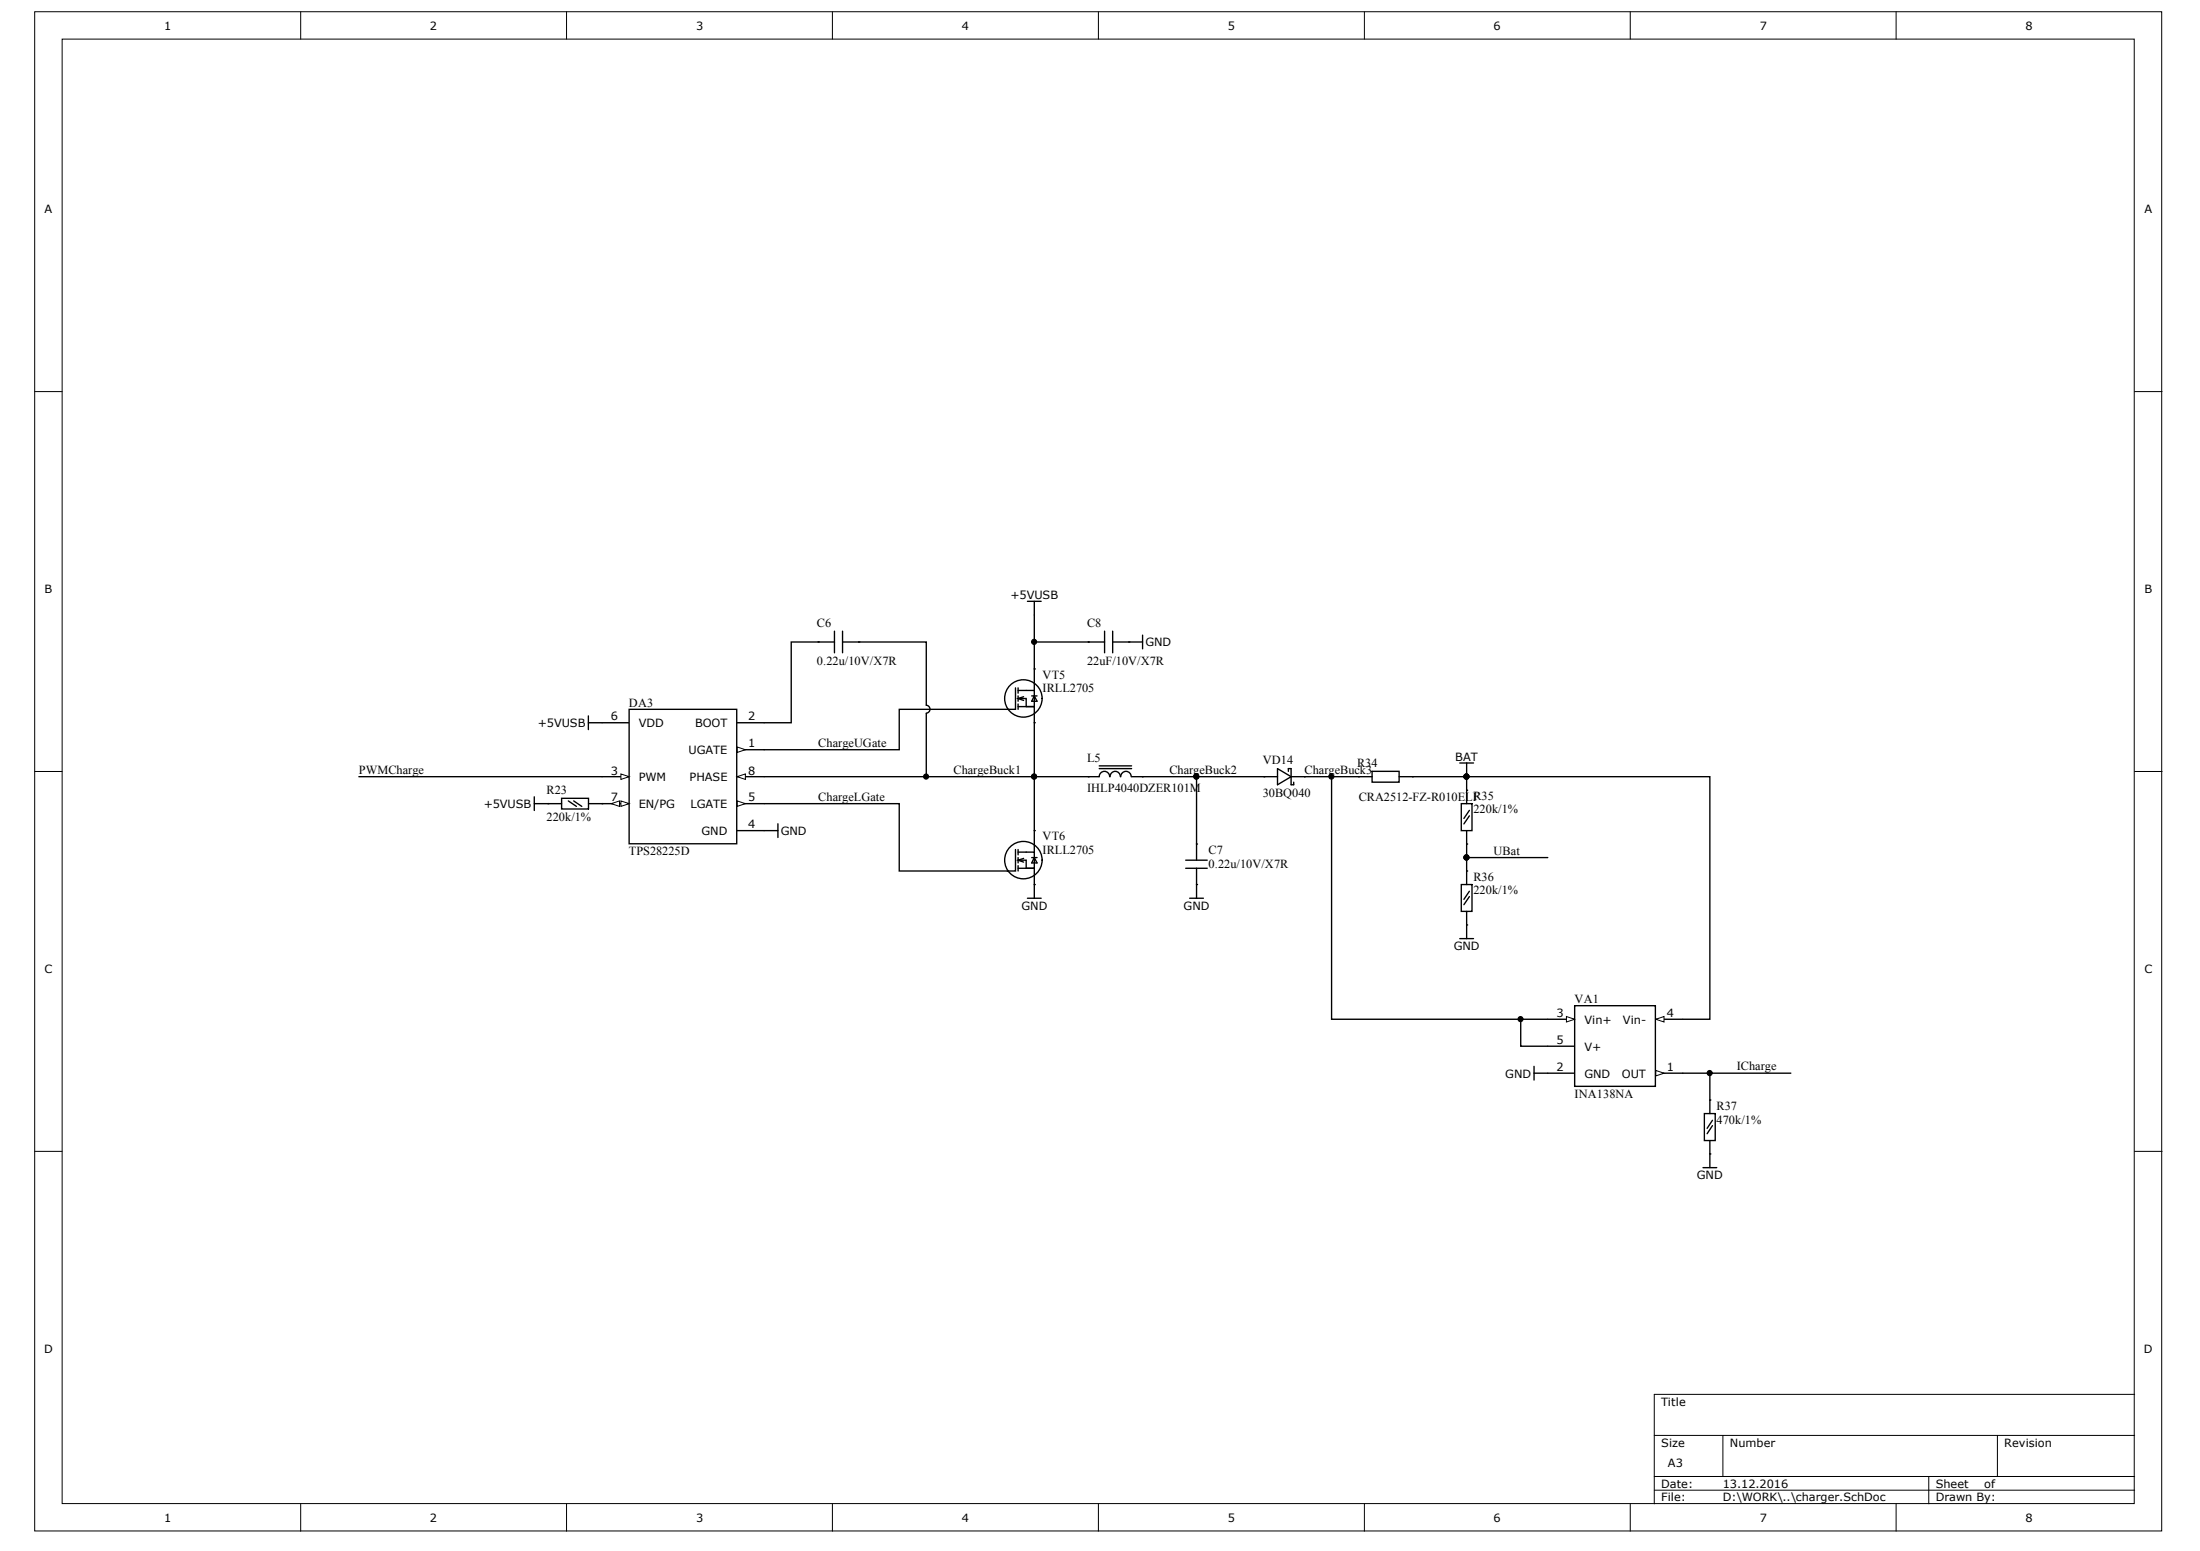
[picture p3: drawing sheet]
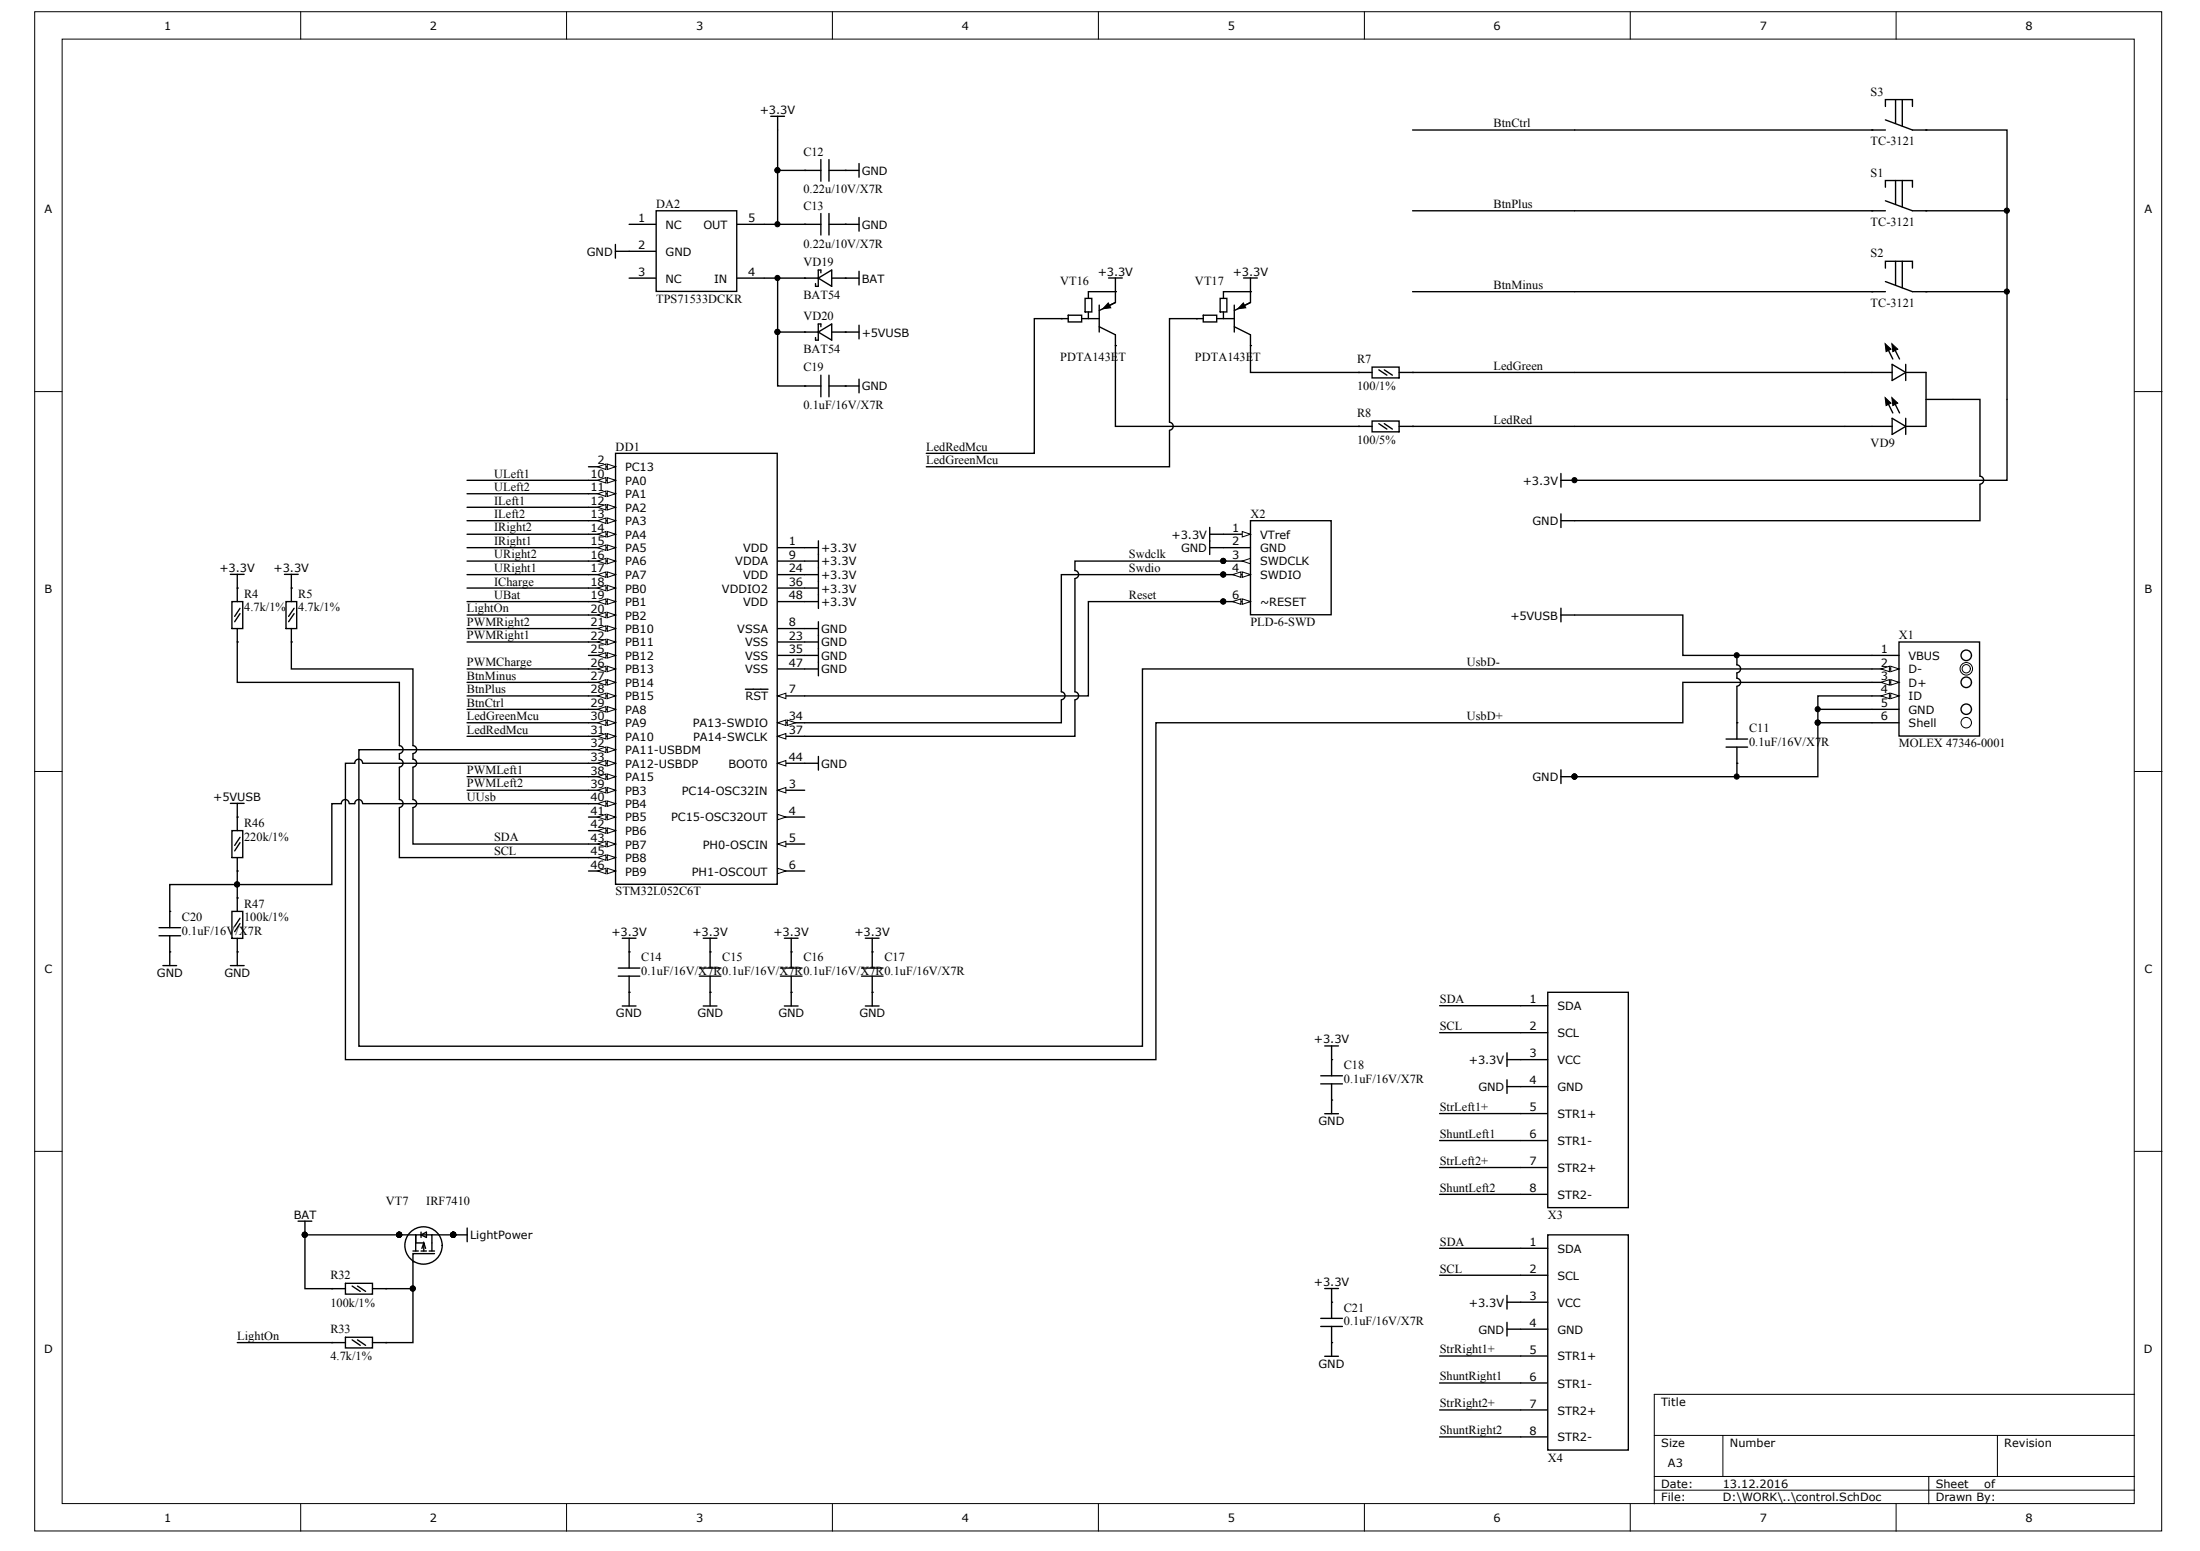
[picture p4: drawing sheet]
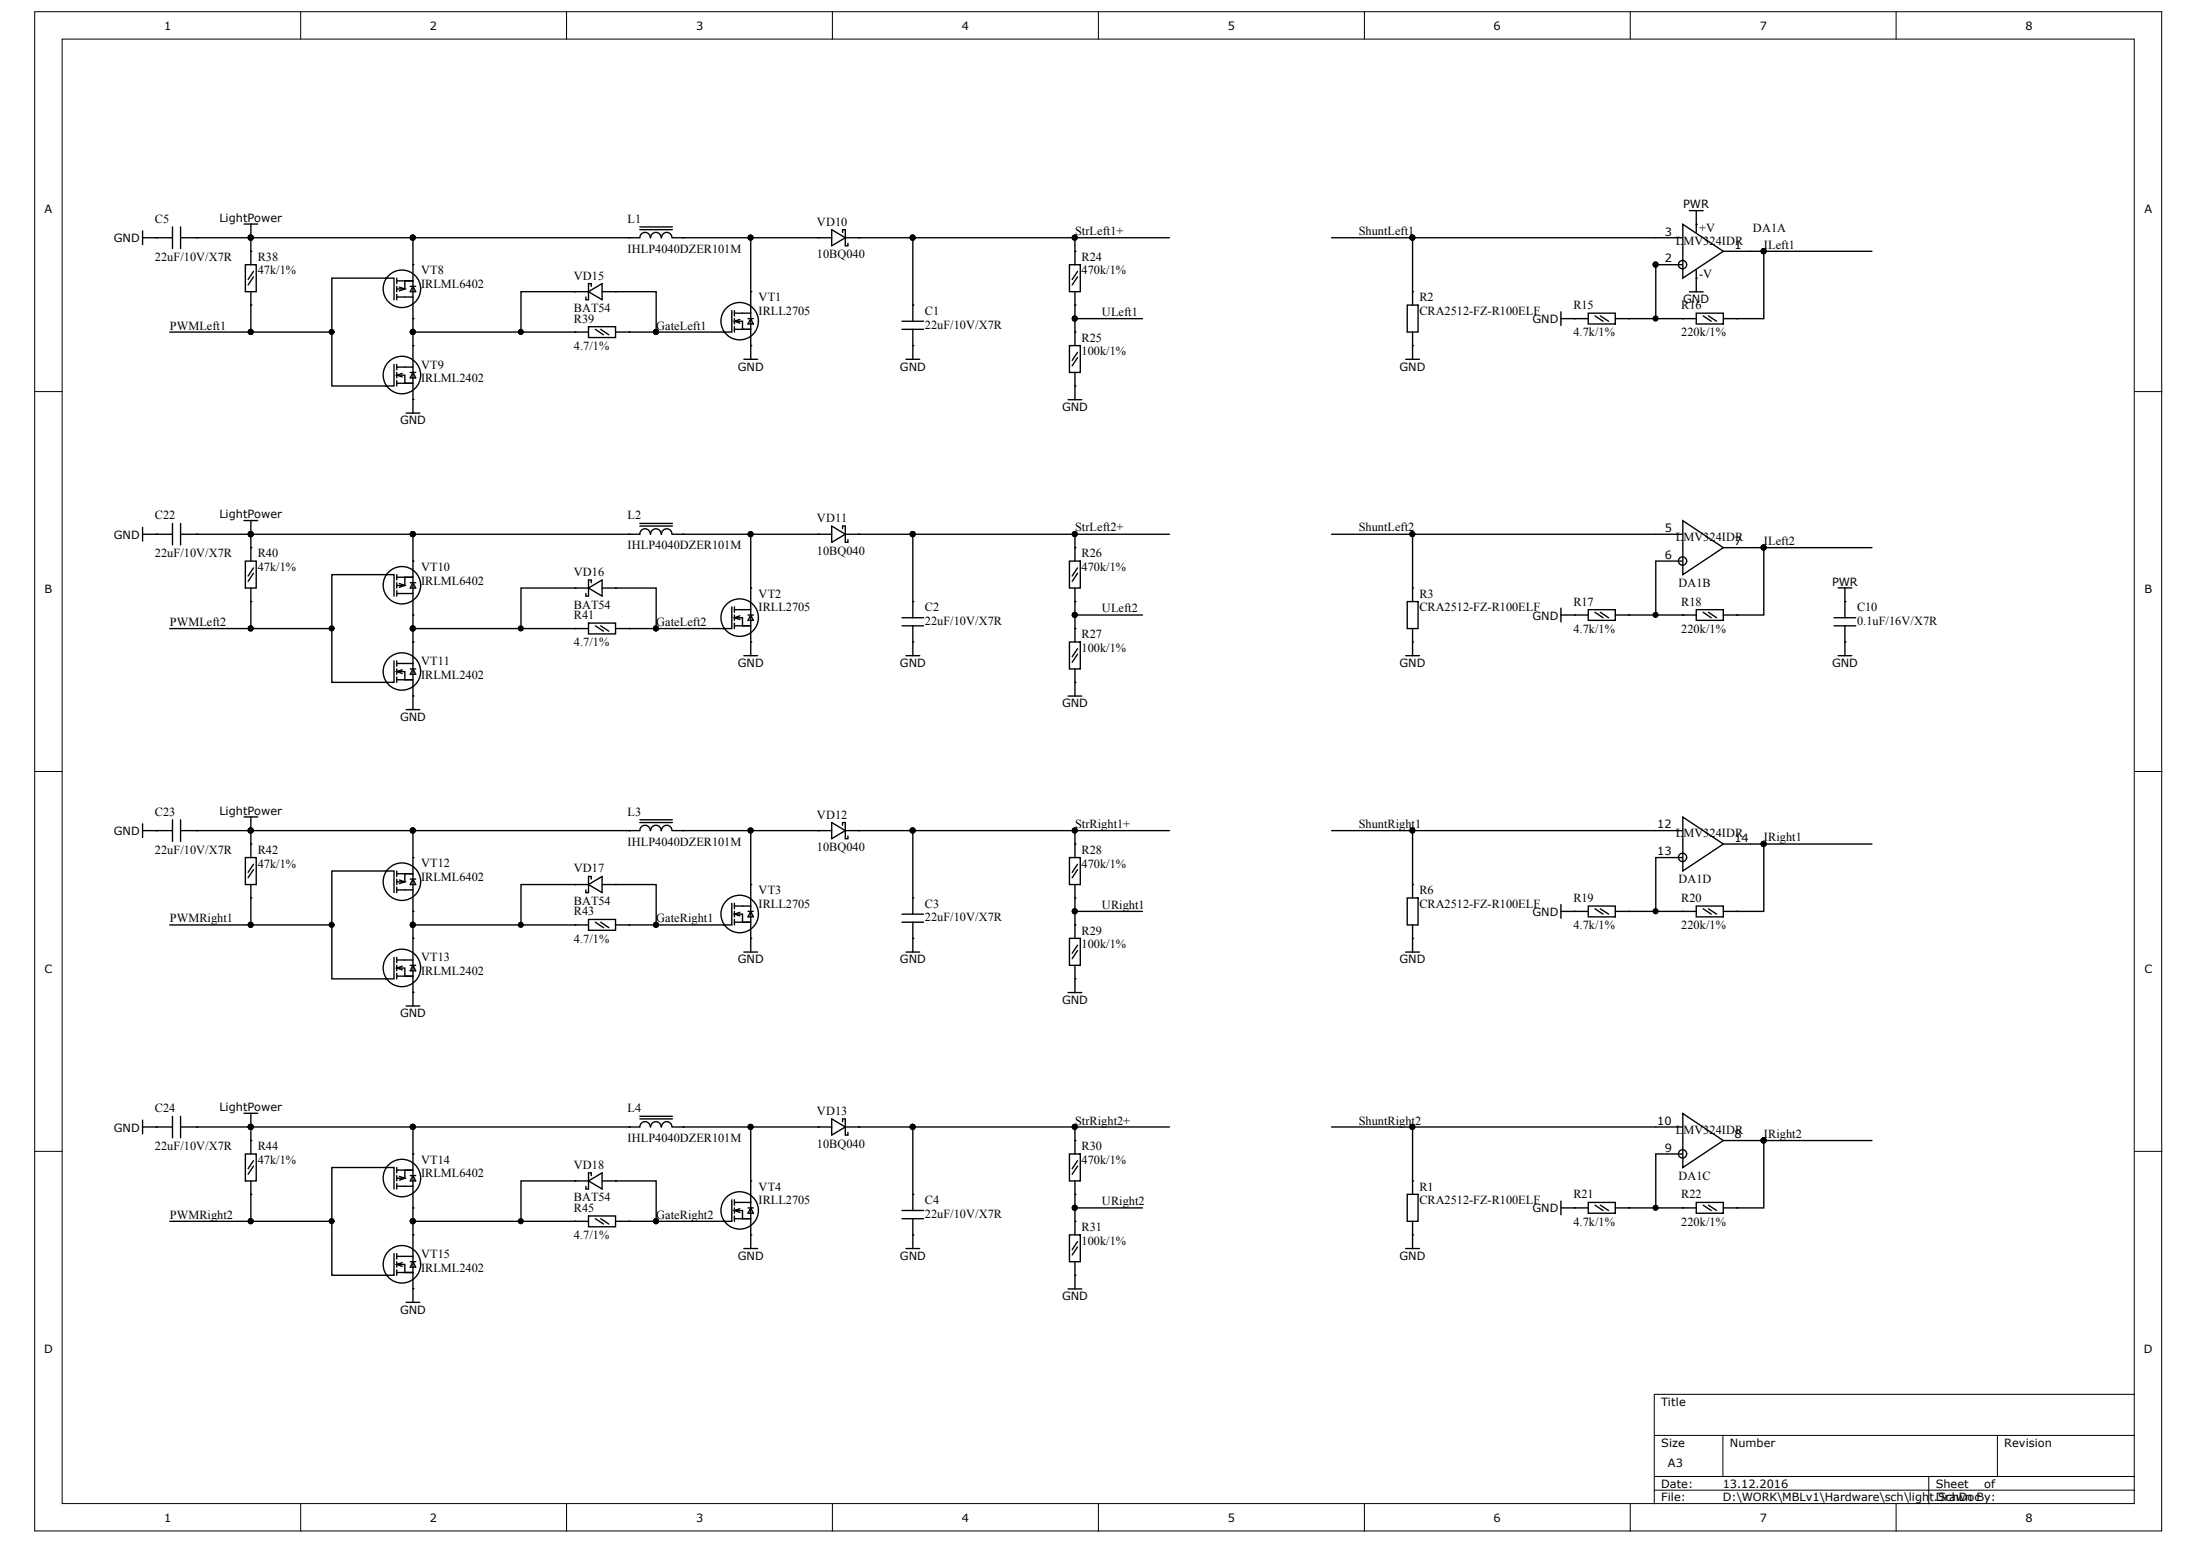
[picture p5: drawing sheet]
# Altium project MBLv1.PrjPcb
3 sheets, 110 parts. Net scope: global (net labels, ports and power ports of the same name join across sheets).
Board file: MBLv1.PcbDoc
Sheets:
  light.SchDoc
  control.SchDoc
  charger.SchDoc

## Sheet light.SchDoc
size A3

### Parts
C1  CC1206KKX7R6BB226  [CapacitorSMD1206(reflow)]
C2  CC1206KKX7R6BB226  [CapacitorSMD1206(reflow)]
C3  CC1206KKX7R6BB226  [CapacitorSMD1206(reflow)]
C4  CC1206KKX7R6BB226  [CapacitorSMD1206(reflow)]
C5  CC1206KKX7R6BB226  [CapacitorSMD1206(reflow)]
C10  CC0603KRX7R7BB104  [CapacitorSMD0603(manual)]
C22  CC1206KKX7R6BB226  [CapacitorSMD1206(reflow)]
C23  CC1206KKX7R6BB226  [CapacitorSMD1206(reflow)]
C24  CC1206KKX7R6BB226  [CapacitorSMD1206(reflow)]
DA1  LMV324IDR  [SO14]  (parts A,B,C,D of 4)
L1  IHLP4040DZER101M  [IHLP-4040DZ(manual/deep1.5mm)]
L2  IHLP4040DZER101M  [IHLP-4040DZ(manual/deep1.5mm)]
L3  IHLP4040DZER101M  [IHLP-4040DZ(manual/deep1.5mm)]
L4  IHLP4040DZER101M  [IHLP-4040DZ(manual/deep1.5mm)]
R1  CRA2512-FZ-R100ELF  [ResistorSMD2512(reflow)]
R2  CRA2512-FZ-R100ELF  [ResistorSMD2512(reflow)]
R3  CRA2512-FZ-R100ELF  [ResistorSMD2512(reflow)]
R6  CRA2512-FZ-R100ELF  [ResistorSMD2512(reflow)]
R15  RC0603FR-074K7  [ResistorSMD0603(manual)]
R16  RC0603FR-07220K  [ResistorSMD0603(manual)]
R17  RC0603FR-074K7  [ResistorSMD0603(manual)]
R18  RC0603FR-07220K  [ResistorSMD0603(manual)]
R19  RC0603FR-074K7  [ResistorSMD0603(manual)]
R20  RC0603FR-07220K  [ResistorSMD0603(manual)]
R21  RC0603FR-074K7  [ResistorSMD0603(manual)]
R22  RC0603FR-07220K  [ResistorSMD0603(manual)]
R24  RC0603FR-07470K  [ResistorSMD0603(manual)]
R25  RC0603FR-07100K  [ResistorSMD0603(manual)]
R26  RC0603FR-07470K  [ResistorSMD0603(manual)]
R27  RC0603FR-07100K  [ResistorSMD0603(manual)]
R28  RC0603FR-07470K  [ResistorSMD0603(manual)]
R29  RC0603FR-07100K  [ResistorSMD0603(manual)]
R30  RC0603FR-07470K  [ResistorSMD0603(manual)]
R31  RC0603FR-07100K  [ResistorSMD0603(manual)]
R38  RC0603FR-0747K  [ResistorSMD0603(manual)]
R39  RC0603FR-075R1  [ResistorSMD0603(manual)]
R40  RC0603FR-0747K  [ResistorSMD0603(manual)]
R41  RC0603FR-075R1  [ResistorSMD0603(manual)]
R42  RC0603FR-0747K  [ResistorSMD0603(manual)]
R43  RC0603FR-075R1  [ResistorSMD0603(manual)]
R44  RC0603FR-0747K  [ResistorSMD0603(manual)]
R45  RC0603FR-075R1  [ResistorSMD0603(manual)]
VD10  10BQ040  [SMB_10BQ40]
VD11  10BQ040  [SMB_10BQ40]
VD12  10BQ040  [SMB_10BQ40]
VD13  10BQ040  [SMB_10BQ40]
VD15  BAT54  [SOT23]
VD16  BAT54  [SOT23]
VD17  BAT54  [SOT23]
VD18  BAT54  [SOT23]
VT1  IRLL2705  [SOT223]
VT2  IRLL2705  [SOT223]
VT3  IRLL2705  [SOT223]
VT4  IRLL2705  [SOT223]
VT8  IRLML6402  [SOT23]
VT9  IRLML2402  [SOT23]
VT10  IRLML6402  [SOT23]
VT11  IRLML2402  [SOT23]
VT12  IRLML6402  [SOT23]
VT13  IRLML2402  [SOT23]
VT14  IRLML6402  [SOT23]
VT15  IRLML2402  [SOT23]

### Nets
GND: C1.1 C2.1 C3.1 C4.1 C5.2 C10.1 C22.2 C23.2 C24.2 DA1.11 R1.1 R2.1 R3.1 R6.1 R15.1 R17.1 R19.1 R21.1 R25.1 R27.1 R29.1 R31.1 VT1.3(S) VT2.3(S) VT3.3(S) VT4.3(S) VT9.2(S) VT11.2(S) VT13.2(S) VT15.2(S)
LightPower: C5.1 C22.1 C23.1 C24.1 L1.1 L2.1 L3.1 L4.1 R38.1 R40.1 R42.1 R44.1 VT8.2(S) VT10.2(S) VT12.2(S) VT14.2(S)
PWR: C10.2 DA1.4
GateLeft1: R39.1 VD15.1 VT1.1(G)
GateLeft2: R41.1 VD16.1 VT2.1(G)
GateRight1: R43.1 VD17.1 VT3.1(G)
GateRight2: R45.1 VD18.1 VT4.1(G)
ILeft1: DA1.1 R16.2
ILeft2: DA1.7 R18.2
IRight1: DA1.14 R20.2
IRight2: DA1.8 R22.2
PWMLeft1: R38.2 VT8.1(G) VT9.1(G)
PWMLeft2: R40.2 VT10.1(G) VT11.1(G)
PWMRight1: R42.2 VT12.1(G) VT13.1(G)
PWMRight2: R44.2 VT14.1(G) VT15.1(G)
ShuntLeft1: DA1.3 R2.2
ShuntLeft2: DA1.5 R3.2
ShuntRight1: DA1.12 R6.2
ShuntRight2: DA1.10 R1.2
StrLeft1+: C1.2 R24.2 VD10.2
StrLeft2+: C2.2 R26.2 VD11.2
StrRight1+: C3.2 R28.2 VD12.2
StrRight2+: C4.2 R30.2 VD13.2
ULeft1: R24.1 R25.2
ULeft2: R26.1 R27.2
URight1: R28.1 R29.2
URight2: R30.1 R31.2
NetDA1_2: DA1.2 R15.2 R16.1
NetDA1_6: DA1.6 R17.2 R18.1
NetDA1_9: DA1.9 R21.2 R22.1
NetDA1_13: DA1.13 R19.2 R20.1
NetL1_2: L1.2 VD10.1 VT1.2(D)
NetL2_2: L2.2 VD11.1 VT2.2(D)
NetL3_2: L3.2 VD12.1 VT3.2(D)
NetL4_2: L4.2 VD13.1 VT4.2(D)
NetR39_2: R39.2 VD15.3 VT8.3(D) VT9.3(D)
NetR41_2: R41.2 VD16.3 VT10.3(D) VT11.3(D)
NetR43_2: R43.2 VD17.3 VT12.3(D) VT13.3(D)
NetR45_2: R45.2 VD18.3 VT14.3(D) VT15.3(D)

## Sheet control.SchDoc
size A3

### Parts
C11  CC0603KRX7R7BB104  [CapacitorSMD0603(manual)]
C12  CC0603KRX7R7BB224  [CapacitorSMD0603(manual)]
C13  CC0603KRX7R7BB224  [CapacitorSMD0603(manual)]
C14  CC0603KRX7R7BB104  [CapacitorSMD0603(manual)]
C15  CC0603KRX7R7BB104  [CapacitorSMD0603(manual)]
C16  CC0603KRX7R7BB104  [CapacitorSMD0603(manual)]
C17  CC0603KRX7R7BB104  [CapacitorSMD0603(manual)]
C18  CC0603KRX7R7BB104  [CapacitorSMD0603(manual)]
C19  CC0603KRX7R7BB104  [CapacitorSMD0603(manual)]
C20  CC0603KRX7R7BB104  [CapacitorSMD0603(manual)]
C21  CC0603KRX7R7BB104  [CapacitorSMD0603(manual)]
DA2  TPS71533DCKR  [SOT323-5]
DD1  STM32L052C8T  [LQFP48_STM32]
R4  RC0603FR-074K7  [ResistorSMD0603(manual)]
R5  RC0603FR-074K7  [ResistorSMD0603(manual)]
R7  RC0603FR-07100R  [ResistorSMD0603(manual)]
R8  RC0603FR-07100R  [ResistorSMD0603(manual)]
R32  RC0603FR-07100K  [ResistorSMD0603(manual)]
R33  RC0603FR-074K7  [ResistorSMD0603(manual)]
R46  RC0603FR-07220K  [ResistorSMD0603(manual)]
R47  RC0603FR-07100K  [ResistorSMD0603(manual)]
S1  TC-3121  [TC-3121(right-angle var1)]
S2  TC-3121  [TC-3121(right-angle var1)]
S3  TC-3121  [TC-3121(right-angle var1)]
VD9  L-119EGWT  [L-119EGWT(rightAngleVar1)]  (value not drawn)
VD19  BAT54  [SOT23]
VD20  BAT54  [SOT23]
VT7  IRF7410  [SO8]
VT16  PDTA143ET  [SOT23]
VT17  PDTA143ET  [SOT23]
X1  MOLEX 47346-0001  [MOLEX 47346-0001]
X2  PLD-6-SWD  [PLD-6-SWD]  (no BOM)
X3  ConnectorMainSide  [ConnectorMainSide]  (value not drawn)  (no BOM)
X4  ConnectorMainSide  [ConnectorMainSide]  (value not drawn)  (no BOM)

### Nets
+3.3V: C12.2 C13.2 C14.2 C15.2 C16.2 C17.2 C18.2 C21.2 DA2.5(OUT) DD1.1(VDD) DD1.9(VDDA) DD1.24(VDD) DD1.36(VDDIO2) DD1.48(VDD) R4.1 R5.1 S1.2 S2.2 S3.2 VT16.2 VT17.2 X2.1(VTref) X3.3(VCC) X4.3(VCC)
+5VUSB: C11.2 R46.1 VD20.1 X1.1(VBUS)
BAT: R32.2 VD19.1 VT7.1(S) VT7.2(S) VT7.3(S)
GND: C11.1 C12.1 C13.1 C14.1 C15.1 C16.1 C17.1 C18.1 C19.1 C20.2 C21.1 DA2.2(GND) DD1.8(VSSA) DD1.23(VSS) DD1.35(VSS) DD1.44(BOOT0) DD1.47(VSS) R47.2 VD9.2 X1.4(ID) X1.5(GND) X1.6(Shell) X2.2(GND) X3.4(GND) X4.4(GND)
LightPower: VT7.5(D) VT7.6(D) VT7.7(D) VT7.8(D)
BtnCtrl: DD1.29(PA8) S3.1
BtnMinus: DD1.27(PB14) S2.1
BtnPlus: DD1.28(PB15) S1.1
ICharge: DD1.18(PB0)
ILeft1: DD1.12(PA2)
ILeft2: DD1.13(PA3)
IRight1: DD1.15(PA5)
IRight2: DD1.14(PA4)
LedGreen: R7.2 VD9.3
LedGreenMcu: DD1.30(PA9) VT17.1
LedRed: R8.2 VD9.1
LedRedMcu: DD1.31(PA10) VT16.1
LightOn: DD1.20(PB2) R33.2
PWMCharge: DD1.26(PB13)
PWMLeft1: DD1.38(PA15)
PWMLeft2: DD1.39(PB3)
PWMRight1: DD1.22(PB11)
PWMRight2: DD1.21(PB10)
Reset: DD1.7(~{RST}) X2.6(~RESET)
SCL: DD1.45(PB8) R4.2 X3.2(SCL) X4.2(SCL)
SDA: DD1.43(PB7) R5.2 X3.1(SDA) X4.1(SDA)
ShuntLeft1: X3.6(STR1-)
ShuntLeft2: X3.8(STR2-)
ShuntRight1: X4.6(STR1-)
ShuntRight2: X4.8(STR2-)
StrLeft1+: X3.5(STR1+)
StrLeft2+: X3.7(STR2+)
StrRight1+: X4.5(STR1+)
StrRight2+: X4.7(STR2+)
Swdclk: DD1.37(PA14-SWCLK) X2.3(SWDCLK)
Swdio: DD1.34(PA13-SWDIO) X2.4(SWDIO)
UBat: DD1.19(PB1)
ULeft1: DD1.10(PA0)
ULeft2: DD1.11(PA1)
URight1: DD1.17(PA7)
URight2: DD1.16(PA6)
UsbD+: DD1.33(PA12-USBDP) X1.3(D+)
UsbD-: DD1.32(PA11-USBDM) X1.2(D-)
UUsb: C20.1 DD1.40(PB4) R46.2 R47.1
NetC19_2: C19.2 DA2.4(IN) VD19.3 VD20.3
NetR7_1: R7.1 VT17.3
NetR8_1: R8.1 VT16.3
NetR32_1: R32.1 R33.1 VT7.4(G)

Not connected (* = marked no-connect by the designer): DA2 1(NC) 3(NC); DD1 2(PC13) 3(PC14-OSC32IN) 4(PC15-OSC32OUT) 5(PH0-OSCIN) 6(PH1-OSCOUT) 25(PB12) 41(PB5) 42(PB6) 46(PB9)

## Sheet charger.SchDoc
size A3

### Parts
C6  CC0603KRX7R7BB224  [CapacitorSMD0603(manual)]
C7  CC0603KRX7R7BB224  [CapacitorSMD0603(manual)]
C8  CC1206KKX7R6BB226  [CapacitorSMD1206(reflow)]
DA3  TPS28225D  [SO8]
L5  IHLP4040DZER101M  [IHLP-4040DZ(manual/deep1.5mm)]
R23  RC0603FR-07220K  [ResistorSMD0603(manual)]
R34  CRA2512-FZ-R010ELF  [ResistorSMD2512(reflow)]
R35  RC0603FR-07220K  [ResistorSMD0603(manual)]
R36  RC0603FR-07220K  [ResistorSMD0603(manual)]
R37  RC0603FR-07470K  [ResistorSMD0603(manual)]
VA1  INA138NA  [SOT23-5]
VD14  30BQ040  [SMC]
VT5  IRLL2705  [SOT223]
VT6  IRLL2705  [SOT223]

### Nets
+5VUSB: C8.2 DA3.6(VDD) R23.1 VT5.2(D)
BAT: R34.1 R35.2 VA1.4(Vin-)
GND: C7.1 C8.1 DA3.4(GND) R36.1 R37.1 VA1.2(GND) VT6.3(S)
ChargeBuck1: C6.2 DA3.8(PHASE) L5.1 VT5.3(S) VT6.2(D)
ChargeBuck2: C7.2 L5.2 VD14.1
ChargeBuck3: R34.2 VA1.3(Vin+) VA1.5(V+) VD14.2
ChargeLGate: DA3.5(LGATE) VT6.1(G)
ChargeUGate: DA3.1(UGATE) VT5.1(G)
ICharge: R37.2 VA1.1(OUT)
PWMCharge: DA3.3(PWM)
UBat: R35.1 R36.2
NetC6_1: C6.1 DA3.2(BOOT)
NetDA3_7: DA3.7(EN/PG) R23.2

## Nets that join several sheets
+5VUSB: control (C11.2 R46.1 VD20.1 X1.1), charger (C8.2 DA3.6 R23.1 VT5.2)
BAT: control (5 pins), charger (R34.1 R35.2 VA1.4)
GND: light (30 pins), control (25 pins), charger (7 pins)
LightPower: light (16 pins), control (VT7.5 VT7.6 VT7.7 VT7.8)
ICharge: control (DD1.18), charger (R37.2 VA1.1)
ILeft1: light (DA1.1 R16.2), control (DD1.12)
ILeft2: light (DA1.7 R18.2), control (DD1.13)
IRight1: light (DA1.14 R20.2), control (DD1.15)
IRight2: light (DA1.8 R22.2), control (DD1.14)
PWMCharge: control (DD1.26), charger (DA3.3)
PWMLeft1: light (R38.2 VT8.1 VT9.1), control (DD1.38)
PWMLeft2: light (R40.2 VT10.1 VT11.1), control (DD1.39)
PWMRight1: light (R42.2 VT12.1 VT13.1), control (DD1.22)
PWMRight2: light (R44.2 VT14.1 VT15.1), control (DD1.21)
ShuntLeft1: light (DA1.3 R2.2), control (X3.6)
ShuntLeft2: light (DA1.5 R3.2), control (X3.8)
ShuntRight1: light (DA1.12 R6.2), control (X4.6)
ShuntRight2: light (DA1.10 R1.2), control (X4.8)
StrLeft1+: light (C1.2 R24.2 VD10.2), control (X3.5)
StrLeft2+: light (C2.2 R26.2 VD11.2), control (X3.7)
StrRight1+: light (C3.2 R28.2 VD12.2), control (X4.5)
StrRight2+: light (C4.2 R30.2 VD13.2), control (X4.7)
UBat: control (DD1.19), charger (R35.1 R36.2)
ULeft1: light (R24.1 R25.2), control (DD1.10)
ULeft2: light (R26.1 R27.2), control (DD1.11)
URight1: light (R28.1 R29.2), control (DD1.17)
URight2: light (R30.1 R31.2), control (DD1.16)
